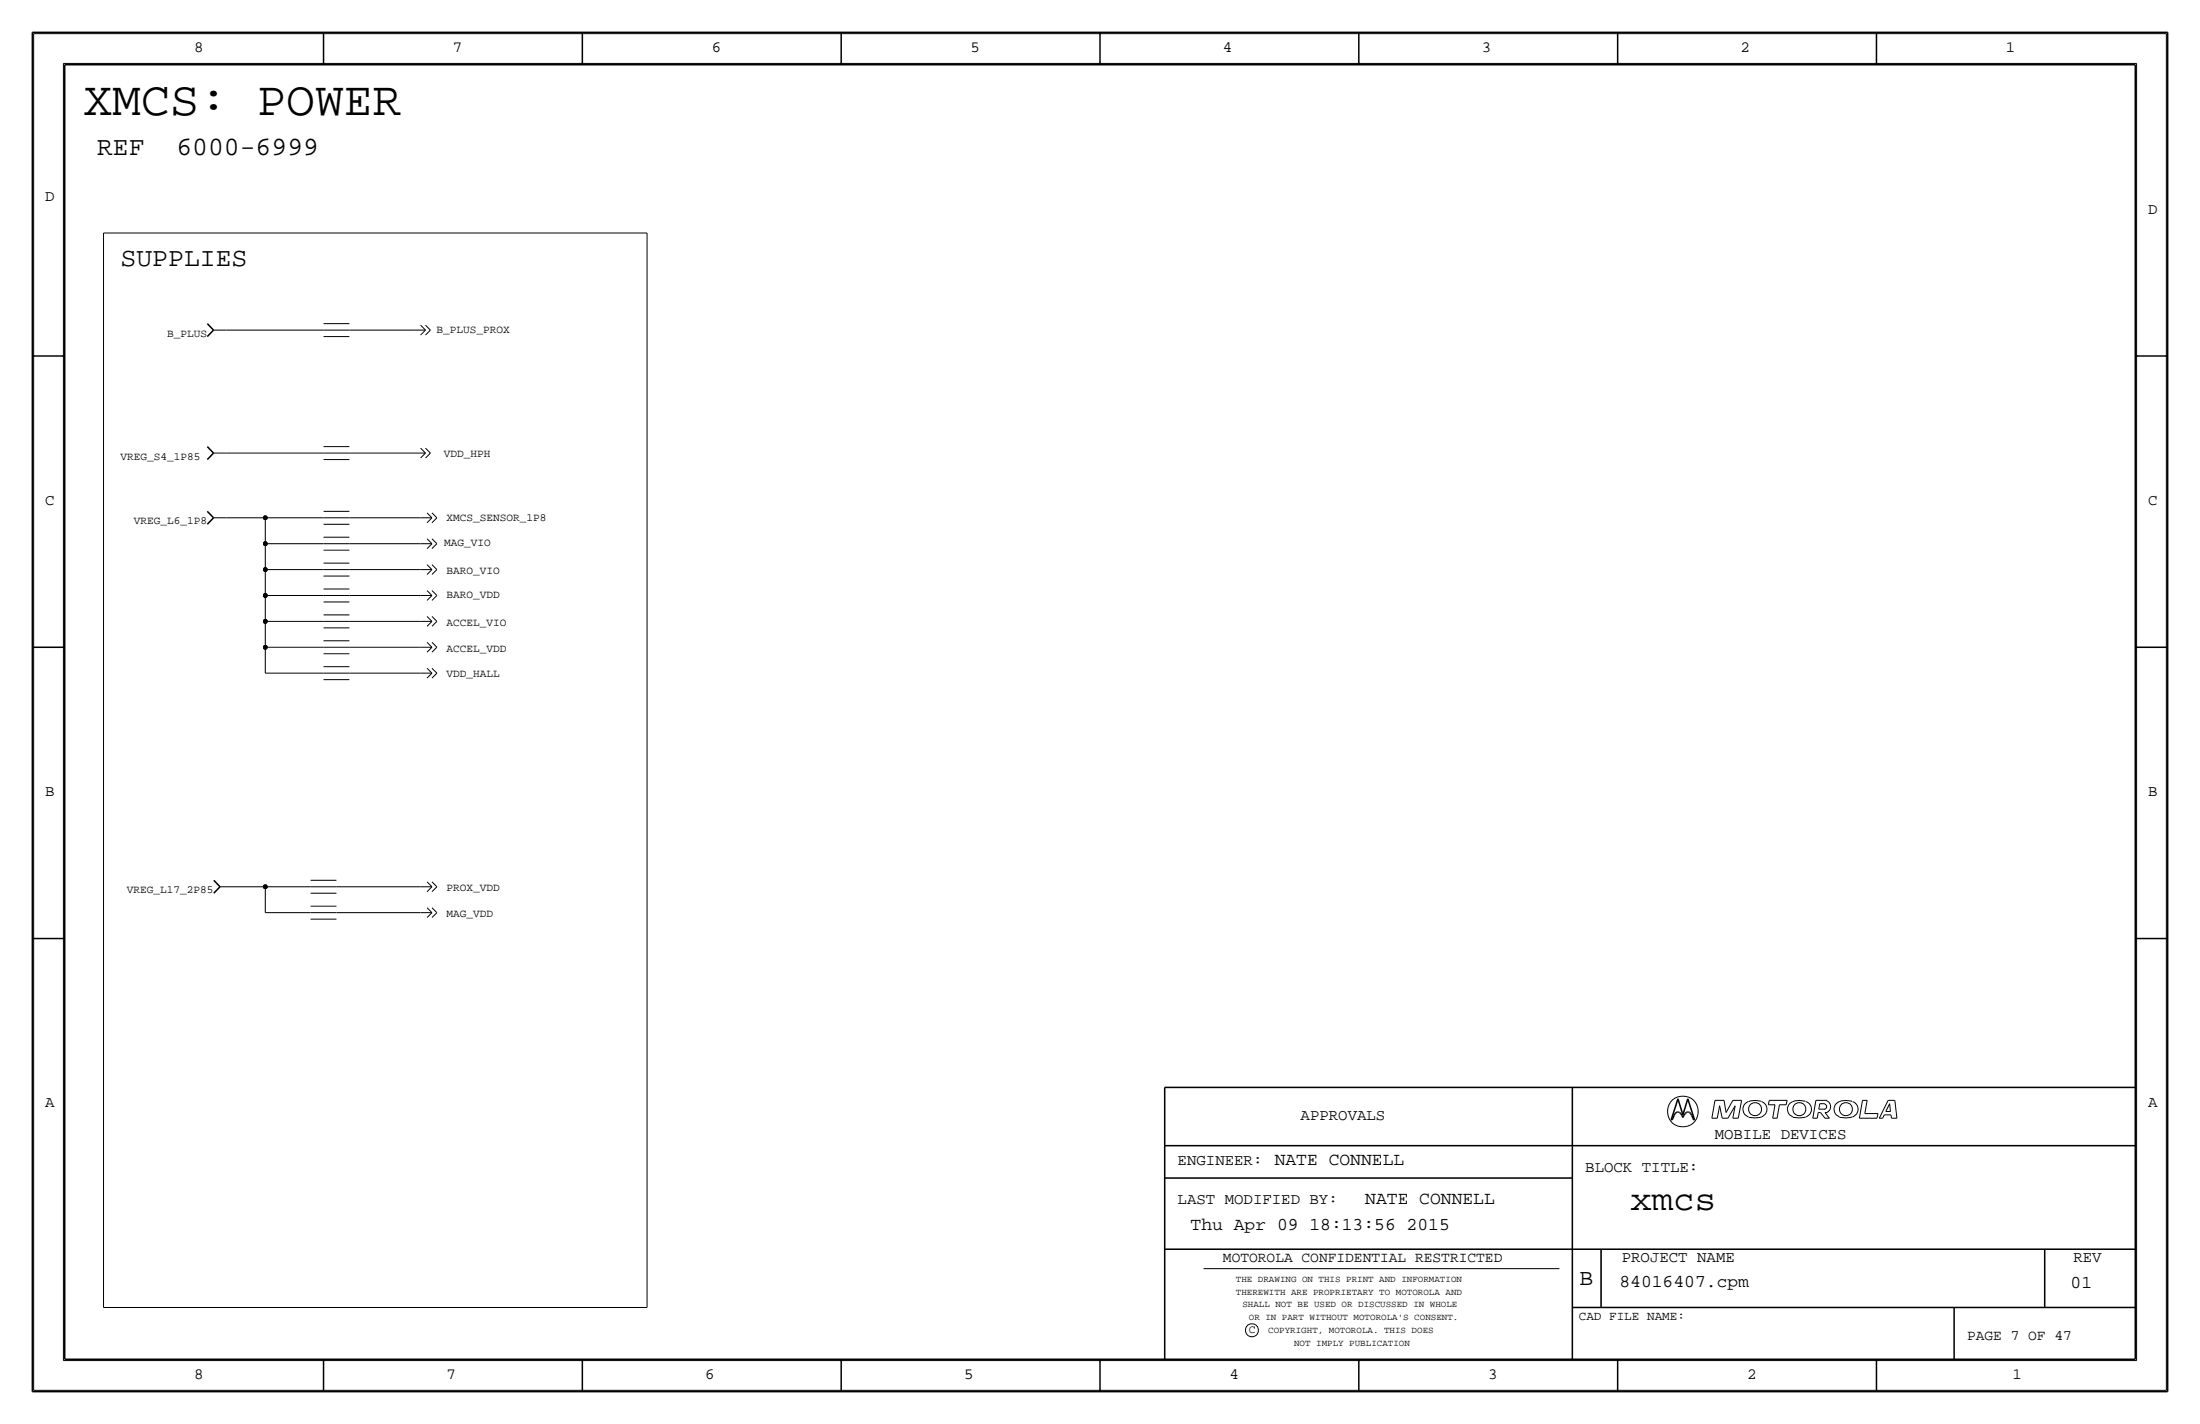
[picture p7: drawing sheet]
<svg xmlns="http://www.w3.org/2000/svg" width="432mm" height="279mm" viewBox="0 0 432 279" stroke-linecap="round" stroke-linejoin="round" font-family="sans-serif">
<g fill="none" stroke="#000" stroke-width=".2">
<path d="M6.6 6.6h418.6zM6.6 6.6v266.2zM12.4 12.4v254.6zM12.4 12.4h407zM419.4 12.4v254.6zM425.2 6.6v266.2zM20.3 45.7h106.7zM20.3 45.7v210.8zM127 45.7v210.8zM41.9 64.8h2.5zM44.4 64.8h19.1zM63.5 64.8h5.1z"/>
<path d="M63.5 63.5h5.1zM63.5 66h5.1zM68.6 64.8h12.7zM81.3 64.8h2.2zM82.5 63.8l1 1zM82.5 65.7l1-.9zM83.5 65.7l1-.9zM83.5 63.8l1 1zM41.9 88.9h2.5zM44.4 88.9h19.1zM63.5 88.9h5.1zM63.5 87.6h5.1z"/>
<path d="M63.5 90.2h5.1zM68.6 88.9h12.7zM81.3 88.9h2.2zM82.5 87.9l1 1zM82.5 89.9l1-1zM83.5 89.9l1-1zM83.5 87.9l1 1zM41.9 101.6h2.5zM44.4 101.6h7.7zM52.1 106.7h11.4zM52.1 101.6h11.4zM52.1 101.6v5.1z"/>
<path d="M52.1 106.7v5.1zM52.1 111.8h11.4zM52.1 111.8v5zM52.1 116.8h11.4zM52.1 116.8v5.1zM63.5 116.8h5.1zM63.5 115.6h5.1zM63.5 118.1h5.1zM63.5 111.8h5.1zM63.5 110.5h5.1zM63.5 113h5.1zM63.5 106.7h5.1z"/>
<path d="M63.5 105.4h5.1zM63.5 107.9h5.1zM63.5 101.6h5.1zM63.5 100.3h5.1zM63.5 102.9h5.1zM68.6 101.6h13.9zM68.6 111.8h13.9zM68.6 116.8h13.9zM68.6 106.7h13.9zM82.5 101.6h2.3zM82.5 106.7h2.3zM82.5 111.8h2.3z"/>
<path d="M82.5 116.8h2.3zM83.8 100.6l1 1zM83.8 105.7l1 1zM83.8 110.8l1 1zM83.8 115.9l1 .9zM83.8 102.6l1-1zM83.8 107.6l1-.9zM83.8 112.7l1-.9zM83.8 117.8l1-1zM84.8 102.6l1-1zM84.8 107.6l1-.9zM84.8 112.7l1-.9z"/>
<path d="M84.8 117.8l1-1zM84.8 100.6l1 1zM84.8 105.7l1 1zM84.8 110.8l1 1zM84.8 115.9l1 .9zM52.1 121.9h11.4zM52.1 121.9v5.1zM52.1 127h11.4zM52.1 127v5.1zM52.1 132.1h11.4zM63.5 127h5.1zM63.5 125.7h5.1z"/>
<path d="M63.5 128.3h5.1zM63.5 121.9h5.1zM63.5 120.7h5.1zM63.5 123.2h5.1zM63.5 132.1h5.1zM63.5 130.8h5.1zM63.5 133.3h5.1zM68.6 121.9h13.9zM68.6 127h13.9zM68.6 132.1h13.9zM82.5 121.9h2.3zM82.5 127h2.3z"/>
<path d="M82.5 132.1h2.3zM83.8 121l1 .9zM83.8 126l1 1zM83.8 131.1l1 1zM83.8 122.9l1-1zM83.8 128l1-1zM83.8 133l1-.9zM84.8 122.9l1-1zM84.8 128l1-1zM84.8 133l1-.9zM84.8 121l1 .9zM84.8 126l1 1z"/>
<path d="M84.8 131.1l1 1zM43.2 174h2.5zM45.7 174h6.4zM52.1 174h8.9zM52.1 174v5.1zM52.1 179.1h8.9zM61 179.1h5zM61 177.8h5zM61 174h5zM61 172.7h5zM61 175.3h5zM66 174h16.5z"/>
<path d="M66 179.1h16.5zM82.5 174h2.3zM82.5 179.1h2.3zM83.8 173l1 1zM83.8 178.1l1 1zM83.8 175l1-1zM84.8 175l1-1zM84.8 173l1 1zM84.8 178.1l1 1zM61 180.3h5zM83.8 180l1-.9zM84.8 180l1-.9z"/>
<path d="M336 219.4h1.1zM336.6 215.9h1.8zM336.6 215.9l-.6 3.5zM337.5 217l-.4 2.4zM337.5 217l.5 2.4zM338 219.4h1.1zM338.4 215.9l.4 2.4zM340.1 219.4h1.1zM340.1 215.9h1.7zM340.1 215.9l-1.3 2.4zM340.6 217l-1.5 2.4zM340.6 217l-.5 2.4z"/>
<path d="M341.8 215.9l-.6 3.5zM343.1 216.2a1.6 1.6 0 0 0-1 1.5 1.6 1.6 0 0 0 1.1 1.5M345.7 216.1h-.2a4 4 0 0 0-2.3 .1M345.7 216.2a1.59 1.59 0 0 1 1.1 1.5 1.59 1.59 0 0 1-1.1 1.5l-1.4 .1-1.1-.1M347.1 216.8h1.3zM347.3 215.9l-.2 .9zM347.3 215.9h3.5zM347.9 219.4h.9zM348.4 216.8l-.5 2.6zM349.2 216.8l-.4 2.6zM349.2 216.8h1.4zM350.8 215.9l-.2 .9z"/>
<path d="M354.4 216.1a3.1 3.1 0 0 0-3.3 .7 1.62 1.62 0 0 0 .8 2.4M354.4 219.2l-1.4 .1-1.1-.1M354.5 216.2a1.59 1.59 0 0 1 1 1.5 1.59 1.59 0 0 1-1 1.5M355.8 219.4h.9zM356.4 215.9l-.6 3.5zM356.4 215.9h2.2zM356.9 218.3l-.2 1.1zM356.9 218.3h.4zM357 217.6h1.2zM357.2 216.6l-.2 1zM357.2 216.6h1zM357.3 218.3l.9 1.1z"/>
<path d="M358.1 216.7a.5 .5 0 0 1 .4 .4 .5 .5 0 0 1-.4 .5M358.2 219.4h.9zM358.2 218.3l.9 1.1zM358.2 218.3h.4zM358.5 216a1.24 1.24 0 0 1 .8 1.1 1.24 1.24 0 0 1-.8 1.2M363.5 216.1a3.1 3.1 0 0 0-3.3 .7 1.62 1.62 0 0 0 .8 2.4M363.6 219.2l-1.4 .1-1.2-.1M363.6 216.2a1.59 1.59 0 0 1 1.1 1.5 1.59 1.59 0 0 1-1.1 1.5M364.9 219.4h3.5zM365.6 215.9l-.7 3.5zM365.6 215.9h.9zM366 218.5h2.6z"/>
<path d="M366.5 215.9l-.5 2.6zM368.6 218.5l-.2 .9zM368.9 219.4h.6zM369.8 218.7h1.3zM369.8 218.7l-.3 .7zM370.1 218.1h.9zM370.6 215.9l-1.7 3.5zM370.6 215.9h1.3zM370.9 216.6l-.8 1.5zM370.9 216.6l.1 1.5zM371.1 218.7l.1 .7zM371.2 219.4h1.1z"/>
<path d="M371.9 215.9l.4 3.5zM20.3 256.5h106.7zM236.2 248.9h69.9zM6.6 272.8h418.6zM12.4 267h407z"/>
<circle cx="330.3" cy="218.1" r="3"/>
<circle cx="344.5" cy="217.6" r="1.28"/>
<circle cx="353.2" cy="217.6" r="1.28"/>
<circle cx="362.3" cy="217.6" r="1.28"/>
<circle cx="245.7" cy="261" r="1.28"/>
</g>
<g fill="#000" stroke="#000" stroke-width=".2">
<circle cx="52.1" cy="101.6" r=".41"/>
<circle cx="52.1" cy="106.7" r=".41"/>
<circle cx="52.1" cy="116.8" r=".41"/>
<circle cx="52.1" cy="111.8" r=".41"/>
<circle cx="52.1" cy="127" r=".41"/>
<circle cx="52.1" cy="121.9" r=".41"/>
<circle cx="52.1" cy="174" r=".41"/>
</g>
<g fill="none" stroke="#000" stroke-width=".3">
<path d="M6.3 6.4v266.7zM6.4 6.4h419zM12.7 12.7h406.4zM12.7 12.7v254zM63.5 6.4v6.3zM114.3 6.4v6.3zM165.1 6.4v6.3zM215.9 6.3v6.4zM266.7 6.4v6.3zM317.5 6.4v6.3zM368.3 6.4v6.3zM419.1 12.7v254z"/>
<path d="M425.4 6.4v266.7zM6.3 69.8h6.4zM40.7 63.5l1.2 1.3zM41.9 64.8l-1.2 1.2zM419.1 69.8h6.3zM40.7 87.6l1.2 1.3zM41.9 88.9l-1.2 1.3zM40.7 100.3l1.2 1.3zM41.9 101.6l-1.2 1.3zM6.3 127h6.4zM419.1 127h6.3zM42 172.7l1.2 1.3z"/>
<path d="M43.2 174l-1.2 1.3zM6.3 184.1h6.4zM419.1 184.1h6.3zM228.6 213.4v53.3zM228.6 213.4h190.5zM308.6 213.4v53.3zM328 219.7h.2zM328.4 219.4l-.2 .3zM328.6 218.8l-.2 .6zM328.8 218.5l-.2 .3zM329 218.3l.2-.1zM329 218.3l-.2 .2z"/>
<path d="M329.2 218.2h.2zM329.3 215.6l-1.3 4.1zM329.3 215.6l1 3.1zM329.4 218.2l.2 .1zM329.6 218.3l.3 .2zM329.9 218.5l.2 .3zM330.1 218.8l.2 .5zM330.5 218.8l-.2 .5zM330.8 218.5l-.3 .3zM331 218.3l-.2 .2zM331 218.3l.2-.1zM331.2 218.2h.2z"/>
<path d="M331.3 215.6l1.3 4.1zM331.3 215.6l-1 3.1zM331.4 218.2l.2 .1zM331.6 218.3l.2 .2zM331.8 218.5l.2 .3zM332 218.8l.3 .6zM332.3 219.4l.1 .3zM332.4 219.7h.2zM228.6 231.1h80zM228.6 224.8h190.5zM228.6 245.1h190.5zM308.6 256.5h110.5z"/>
<path d="M314.2 245.1v11.4zM383.5 256.5v10.2zM401.3 245.1v11.4zM6.4 273h419zM12.7 266.7h406.4zM63.5 266.7v6.4zM114.3 266.7v6.4zM165.1 266.7v6.4zM215.9 266.7v6.3zM266.7 266.7v6.4zM317.5 266.7v6.4zM368.3 266.7v6.4z"/>
</g>
<text font-size="9.5" x="16.4" y="22.6">XMCS: POWER</text>
<text font-size="7" x="320" y="237.5">xmcs</text>
<g font-size="5.2">
<text x="19" y="30.5">REF</text>
<text x="34.6" y="30.5">6000-6999</text>
<text x="23.7" y="52.1">SUPPLIES</text>
</g>
<text font-size="4.5" x="310" y="252.1">B</text>
<g font-size="3.5">
<text x="250.2" y="228.6">NATE CONNELL</text>
<text x="268" y="236.2">NATE CONNELL</text>
<text x="233.7" y="241.3">Thu Apr 09 18:13:56 2015</text>
<text x="317.9" y="252.6">84016407.cpm</text>
<text x="406.4" y="252.7">01</text>
</g>
<g font-size="3.1">
<text x="38.1" y="10.2">8</text>
<text x="88.9" y="10.2">7</text>
<text x="139.7" y="10.2">6</text>
<text x="190.5" y="10.2">5</text>
<text x="240" y="10.2">4</text>
<text x="290.8" y="10.2">3</text>
<text x="341.6" y="10.2">2</text>
<text x="393.7" y="10.2">1</text>
<text x="8.9" y="39.4">D</text>
<text x="421.6" y="41.9">D</text>
<text x="8.9" y="99.1">C</text>
<text x="421.6" y="99.1">C</text>
<text x="8.9" y="156.2">B</text>
<text x="421.6" y="156.2">B</text>
<text x="8.9" y="217.2">A</text>
<text x="255.3" y="219.7">APPROVALS</text>
<text x="421.6" y="217.2">A</text>
<text x="336.5" y="223.5">MOBILE DEVICES</text>
<text x="231.1" y="228.6">ENGINEER:</text>
<text x="311.2" y="229.9">BLOCK TITLE:</text>
<text x="231.1" y="236.2">LAST MODIFIED BY:</text>
<text x="318.3" y="247.5">PROJECT NAME</text>
<text x="407" y="247.6">REV</text>
<text x="38.1" y="270.5">8</text>
<text x="87.6" y="270.5">7</text>
<text x="138.4" y="270.5">6</text>
<text x="189.2" y="270.5">5</text>
<text x="241.3" y="270.5">4</text>
<text x="292.1" y="270.5">3</text>
<text x="342.9" y="270.5">2</text>
<text x="395" y="270.5">1</text>
</g>
<g font-size="2.9">
<text x="240" y="247.6">MOTOROLA CONFIDENTIAL RESTRICTED</text>
<text x="386.1" y="262.9">PAGE 7 OF 47</text>
</g>
<text font-size="2.5" x="309.9" y="259.1">CAD FILE NAME:</text>
<text font-size="2.3" x="245.1" y="261.6">C</text>
<g font-size="2.2">
<text x="85.6" y="65.4">B_PLUS_PROX</text>
<text x="32.8" y="66">B_PLUS</text>
<text x="87.1" y="89.7">VDD_HPH</text>
<text x="23.7" y="90.2">VREG_S4_1P85</text>
<text x="26.2" y="102.9">VREG_L6_1P8</text>
<text x="87.2" y="107">MAG_VIO</text>
<text x="87.6" y="102.3">XMCS_SENSOR_1P8</text>
<text x="87.6" y="112.6">BARO_VIO</text>
<text x="87.6" y="117.3">BARO_VDD</text>
<text x="87.6" y="122.8">ACCEL_VIO</text>
<text x="87.6" y="127.9">ACCEL_VDD</text>
<text x="87.6" y="132.9">VDD_HALL</text>
<text x="24.9" y="175.3">VREG_L17_2P85</text>
<text x="87.6" y="179.9">MAG_VDD</text>
<text x="87.6" y="174.8">PROX_VDD</text>
</g>
<g font-size="1.8">
<text x="242.6" y="251.5">THE DRAWING ON THIS PRINT AND INFORMATION</text>
<text x="242.6" y="254">THEREWITH ARE PROPRIETARY TO MOTOROLA AND</text>
<text x="243.8" y="256.5">SHALL NOT BE USED OR DISCUSSED IN WHOLE</text>
<text x="245.1" y="259.1">OR IN PART WITHOUT MOTOROLA'S CONSENT.</text>
<text x="248.9" y="261.6">COPYRIGHT, MOTOROLA. THIS DOES</text>
<text x="254" y="264.2">NOT IMPLY PUBLICATION</text>
</g>
</svg>
